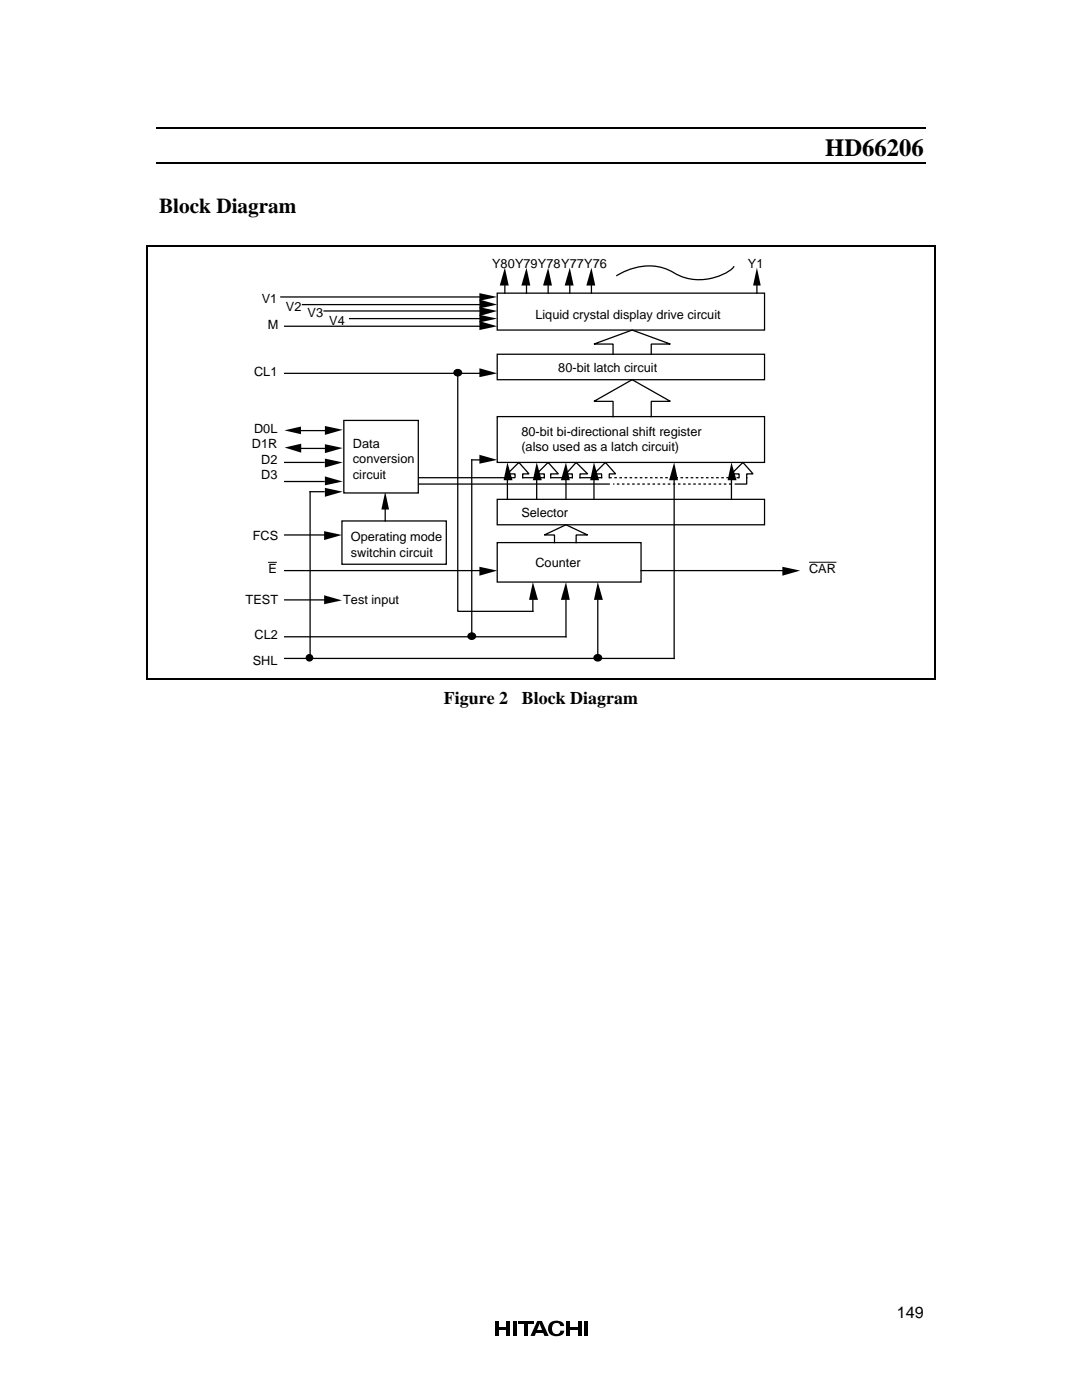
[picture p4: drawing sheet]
<svg xmlns="http://www.w3.org/2000/svg" width="216mm" height="279mm" viewBox="0 0 216 279" stroke-linecap="round" stroke-linejoin="round" font-family="sans-serif">
<path d="M31.2 25.5h153.6M31.2 32.5h153.6M99.2 58.5h53.4v7.4h-53.4z" fill="none" stroke="#000" stroke-width=".25"/>
<g fill="#000">
<path d="M98.7 263.6h.8v3h-.8zM99.5 264.8h1.5v.5h-1.5zM101 263.6h.8v3h-.8zM102.4 263.6h.8v3h-.8zM103.4 263.6h3.1v.5h-3.1zM104.6 263.6h.8v3h-.8zM107 265.5h1.4v.5h-1.4zM107.5 263.6h.6l1.4 3h-.9zM107.2 263.6h.7l-1.2 3h-.8zM109.8 264l.5-.3 .8-.1a1.38 1.38 0 0 1 1.5 1h-.8a.64 .64 0 0 0-.8-.6 1.18 1.18 0 0 0-.7 1.8 .82 .82 0 0 0 .8 .4 .82 .82 0 0 0 .7-.6h.8a1.56 1.56 0 0 1-2.1 1 1.56 1.56 0 0 1-.7-2.6zM113 263.6h.7v3h-.7zM113.7 264.8h1.6v.5h-1.6z"/>
<path d="M115.3 263.6h.7v3h-.7zM116.6 263.6h.7v3h-.7z"/>
</g>
<g fill="#fff" stroke="#000" stroke-width=".25">
<path d="M99.2 70.7h53.4v5.1h-53.4z"/>
<path d="M99.2 83.1h53.4v9.2h-53.4z"/>
<path d="M68.2 104h20.9v8.6h-20.9z"/>
<path d="M99.2 99.7h53.4v5h-53.4z"/>
</g>
<path d="M56.7 85.9l3.4-.8v1.6zM56.8 89.3l3.3-.7v1.7zM64.8 91.5l3.6 .8-3.6 1zM64.8 88.7l3.6 .7-3.6 1zM64.8 85l3.6 .8-3.6 1zM64.8 95.1l3.6 1-3.6 .8z" fill="#000"/>
<path d="M56.8 92.3h7.9M56.8 96.1h7.9M60.1 85.9h5.9M60.1 89.5h5.8" fill="none" stroke="#000" stroke-width=".25"/>
<path d="M99.2 108.3h28.7v7.9h-28.7z" fill="#fff" stroke="#000" stroke-width=".25"/>
<g fill="#000">
<path d="M95.7 58.5l3.5 .8-3.5 .7zM100.7 53.4l.8 3.6h-1.8zM105.1 53.4l.7 3.6h-1.8zM109.4 53.4l.7 3.6h-1.7zM113.7 53.4l.8 3.6h-1.8zM118 53.4l.8 3.6h-1.8zM151 53.4l.8 3.6h-1.5zM95.7 59.8l3.5 1-3.5 .8zM95.7 61.3l3.5 .8-3.5 1zM95.7 62.8l3.5 .8-3.5 .7zM95.7 64.1l3.5 1-3.5 .8zM95.7 73.5l3.5 1-3.5 .8z"/>
<path d="M64.8 97.4l3.6 .7-3.6 1zM76.9 98.1l.7 3.6h-1.5zM95.7 90.8l3.5 1-3.5 .7zM101.2 92.3l1.1 3.5h-1.8zM107.1 92.3l1 3.5h-1.8zM112.9 92.3l.8 3.5h-1.8zM118.5 92.3l1 3.5h-1.7zM134.5 92.3l.8 3.5h-1.8zM146 92.3l1 3.5h-1.8zM64.7 106l3.5 .8-3.5 1zM64.7 118.8l3.5 1-3.5 .8zM95.7 113.1l3.5 .8-3.5 1z"/>
<path d="M106.3 116.2l1 3.5h-1.7zM112.9 116.2l.8 3.5h-1.8zM119.3 116.2l1 3.5h-1.8zM156.1 113.1l3.6 .8-3.6 1z"/>
</g>
<g fill="none" stroke="#000" stroke-width=".25">
<path d="M56 59.3h39.7M100.7 57v1.5M105.1 57v1.5M109.4 57v1.5M113.7 57v1.5M118 57v1.5M151 57v1.5M56.8 65.1h38.9M56.8 74.5h38.9M60.4 60.8h35.3M64.7 62.1h31M69.8 63.6h25.9"/>
<path d="M91.3 74.5v47.5h15v-2.3M122.3 70.7v-2h-3.8l7.6-2.8 7.7 2.8h-3.9v2M64.7 98.1h-2.8v33.3M83.5 95.3h19.3v-.7h-1.6l2.3-2.3 2.1 2.3h-1.3v.7h4.3v-.7h-1.5l2.3-2.3 2 2.3h-1.5v.7h4.3v-.7h-1.3l2.1-2.3 2.2 2.3h-1.5v.7h4.3v-.7h-1.5l2.3-2.3 2 2.3h-1.2v.7M83.5 96.6h38.1M95.7 91.8h-1.6v35.3M101.2 95.8v3.9M107.1 95.8v3.9M112.9 95.8v3.9M118.5 95.8v3.9M122.3 83.1v-3h-3.8l7.6-4.3 7.7 4.3h-3.9v3M134.5 95.8v35.6h-77.7"/>
<path d="M146 95.8v3.9M147.5 95.3v-.7h-1.5l2.2-2.3 2.1 2.3h-1.3v2h-2.3M56.8 106.8h7.9M56.8 119.7h7.9M56.8 113.9h38.9M76.9 101.7v2.3M110.6 108.3v-1.5h-2l4.3-2.1 4.3 2.1h-2.2v1.5M112.9 119.7v7.4h-56.1M119.3 119.7v11.7M127.9 113.9h28.2"/>
</g>
<path d="M146 96.6h-23.7M147.5 95.3h-25.9" fill="none" stroke="#000" stroke-width=".25" stroke-dasharray=".5 .5" stroke-linecap="butt"/>
<g fill="#000" stroke="#000" stroke-width=".25">
<path d="M90.8 73.9a.68 .68 0 0 1 1.1 0 .68 .68 0 0 1-.3 1.1 .67 .67 0 0 1-.8-.2 .67 .67 0 0 1 0-.9zM93.6 126.5a.68 .68 0 0 1 1.1 0 .68 .68 0 0 1-.3 1 .67 .67 0 0 1-.8-.1 .67 .67 0 0 1 0-.9zM118.7 130.8a.68 .68 0 0 1 1.1 0 .68 .68 0 0 1-.2 1.1 .67 .67 0 0 1-.9-.2 .67 .67 0 0 1 0-.9z"/>
<circle cx="61.8" cy="131.3" r=".64"/>
</g>
<path d="M68.6 83.9h14.9v14.5h-14.9z" fill="#fff" stroke="#000" stroke-width=".25"/>
<path d="M53.5 112.2h1.7M161.5 112.2h5.4" fill="none" stroke="#000" stroke-width=".2"/>
<path d="M29.4 49.2v86.3M29.5 49.1h156.9M146.4 53.1a6.2 6.2 0 0 1-3.8 2.3 10.1 10.1 0 0 1-8.1-1 11 11 0 0 0-11.4 .6l-.1 .1M186.5 49.2v86.3M29.5 135.6h156.9" fill="none" stroke="#000" stroke-width=".25"/>
<g fill="#000">
<path d="M29.3 48.9h.2v.3h-.2z" fill-rule="evenodd"/>
<path d="M29.3 48.9h.2v.3h-.2z" fill-rule="evenodd"/>
<path d="M186.4 48.9h.3v.3h-.3z" fill-rule="evenodd"/>
<path d="M186.4 48.9h.3v.3h-.3z" fill-rule="evenodd"/>
<path d="M29.3 135.5h.2v.2h-.2z" fill-rule="evenodd"/>
<path d="M29.3 135.5h.2v.2h-.2z" fill-rule="evenodd"/>
<path d="M186.4 135.5h.3v.2h-.3z" fill-rule="evenodd"/>
<path d="M186.4 135.5h.3v.2h-.3z" fill-rule="evenodd"/>
</g>
<text font-size="4.9" x="164.7" y="31.1">HD66206</text>
<text font-size="4.2" x="31.7" y="42.5">Block Diagram</text>
<g font-size="3.6">
<text x="88.5" y="140.6">Figure 2</text>
<text x="104.1" y="140.6">Block Diagram</text>
</g>
<text font-size="3.2" x="179" y="263.1">149</text>
<g font-size="2.5">
<text x="98.2" y="53.4">Y80Y79Y78Y77Y76</text>
<text x="149.3" y="53.4">Y1</text>
<text x="52.2" y="60.5">V1</text>
<text x="53.4" y="65.6">M</text>
<text x="57.1" y="62.1">V2</text>
<text x="61.4" y="63.3">V3</text>
<text x="65.7" y="64.9">V4</text>
<text x="106.8" y="63.6">Liquid crystal display drive circuit</text>
<text x="50.7" y="75">CL1</text>
<text x="111.4" y="74.3">80-bit latch circuit</text>
<text x="50.3" y="89.5">D1R</text>
<text x="50.7" y="86.4">D0L</text>
<text x="70.4" y="89.4">Data</text>
<text x="104" y="87">80-bit bi-directional shift register</text>
<text x="52.1" y="92.5">D2</text>
<text x="52.1" y="95.6">D3</text>
<text x="70.4" y="92.5">conversion</text>
<text x="70.4" y="95.5">circuit</text>
<text x="104" y="90">(also used as a latch circuit)</text>
<text x="50.4" y="107.8">FCS</text>
<text x="104" y="103.2">Selector</text>
<text x="70" y="108">Operating mode</text>
<text x="70" y="111.1">switchin circuit</text>
<text x="106.8" y="113.1">Counter</text>
<text x="53.6" y="114.4">E</text>
<text x="161.4" y="114.4">CAR</text>
<text x="49" y="120.5">TEST</text>
<text x="68.5" y="120.5">Test input</text>
<text x="50.8" y="127.6">CL2</text>
<text x="50.4" y="132.7">SHL</text>
</g>
</svg>
